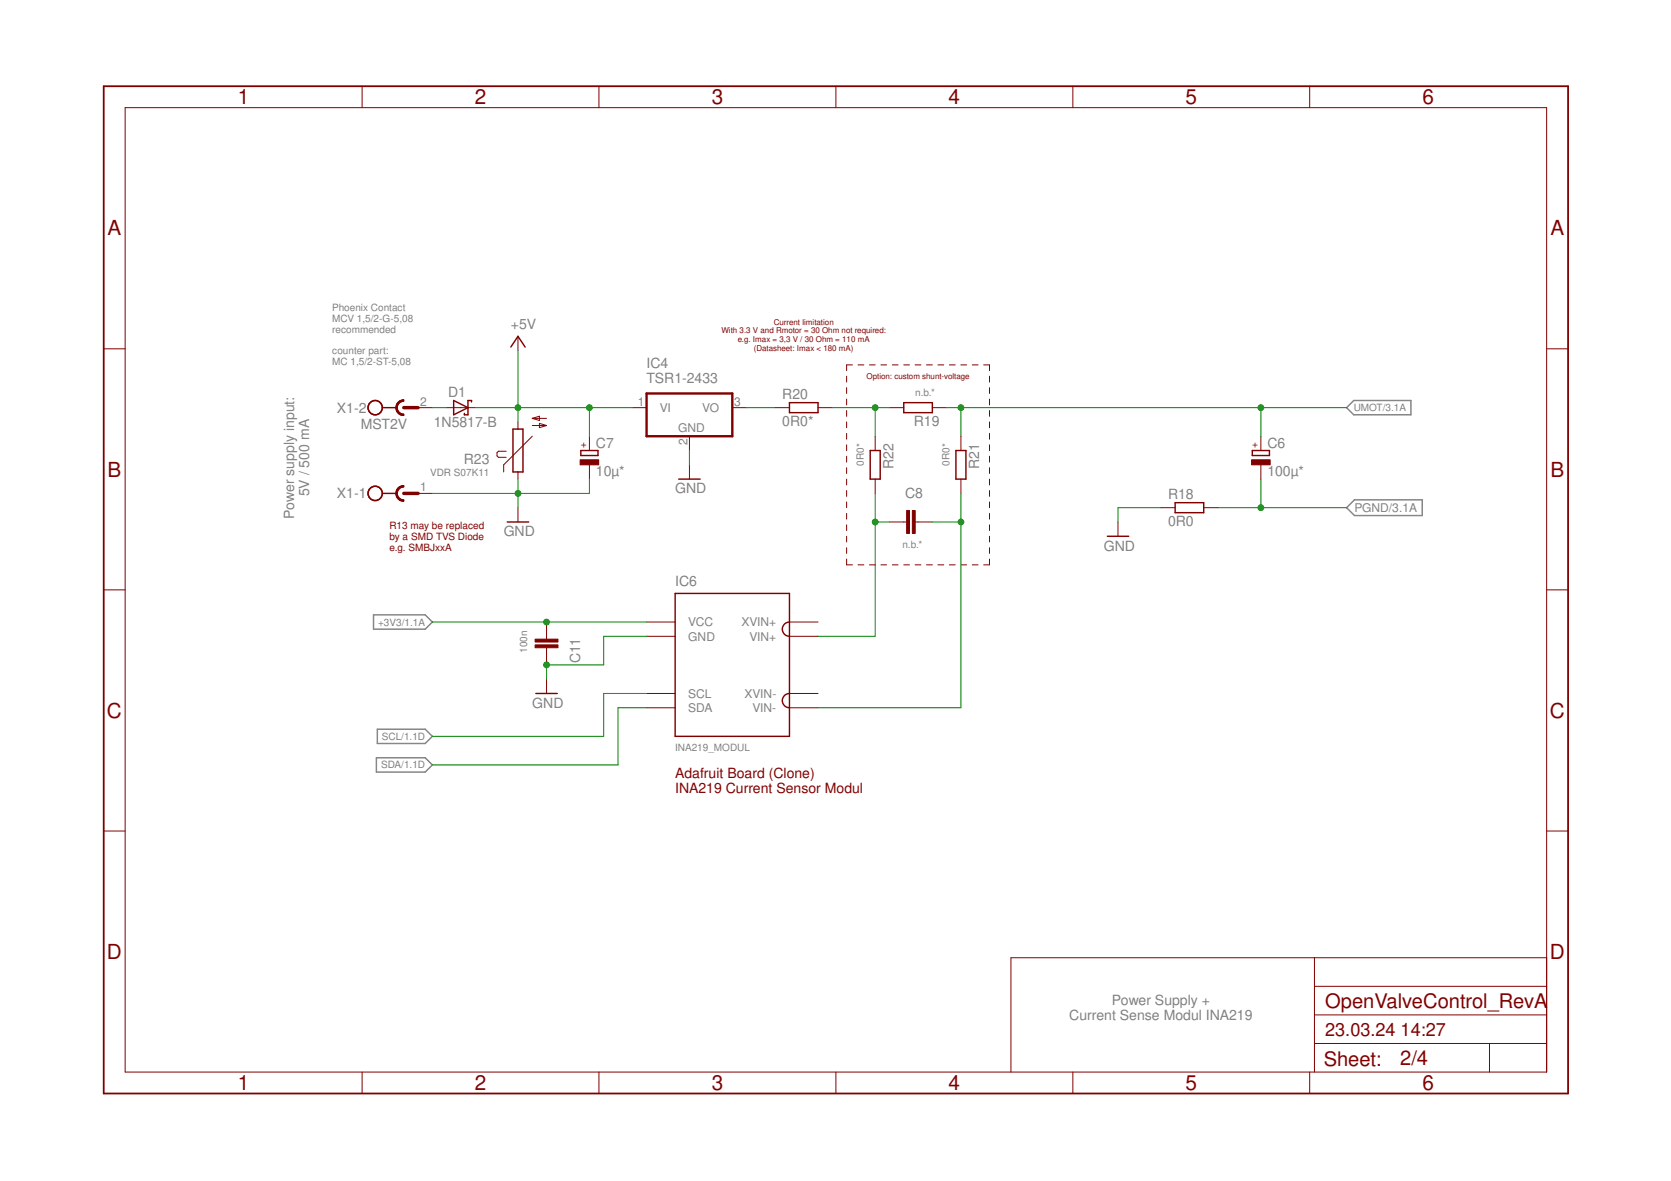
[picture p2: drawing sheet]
<svg xmlns="http://www.w3.org/2000/svg" width="297mm" height="210mm" viewBox="0 0 297 210" stroke-linecap="round" stroke-linejoin="round" font-family="sans-serif">
<path d="M239.4 72.5l1.2-1.3h10.2v2.5h-10.2zM239.4 90.2l1.4-1.4h12v2.8h-12zM66.4 109.3h9.2l1.3 1.3-1.3 1.2h-9.2zM66.9 134.7h8.7l1.3 1.3-1.3 1.2h-8.7zM67.1 129.6h8.5l1.3 1.3-1.3 1.2h-8.5z" fill="none" stroke="#808080" stroke-width=".25"/>
<g fill="none" stroke="#800000" stroke-width=".18">
<path d="M22.2 19.1h252.7v171.4h-252.7zM64.4 15.3v3.8M106.5 15.3v3.8M148.6 15.3v3.8M190.7 15.3v3.8M232.8 15.3v3.8M92.1 59.8v2.5M18.4 62h3.8M74.3 72.5h2.6M79.4 72.5h5.1M92.1 75v1.3M94.6 77.5l-5.1 5.1v1.3"/>
<path d="M94.6 74.4h2.6M94.6 74.4l1.3-.4v.7zM94.6 75.6h2.6M95.9 75.2l1.3 .4-1.3 .4zM104.8 77.5v2.6M112.4 72.5h2.5M122.6 77.5v2.6M130.2 72.5h2.5M137.8 72.5h2.5M145.4 72.5h2.6M150.5 66.9v1M150.5 68.9v1"/>
<path d="M150.5 70.9v1.1M150.5 73v1M150.5 75v1M150.5 77v1.1M150.5 79.1v1M151.5 64.9h-1v1M152.5 64.9h1.1M154.6 64.9h1M155.6 77.5v2.6M156.6 64.9h1M158.1 72.5h2.6M158.6 64.9h1"/>
<path d="M160.7 64.9h1M162.7 64.9h1M164.7 64.9h1M165.7 72.5h2.6M166.7 64.9h1.1M168.8 64.9h1M170.8 64.9h1M170.8 77.5v2.6M172.8 64.9h1.1M174.9 64.9h1v1M175.9 66.9v1M175.9 68.9v1"/>
<path d="M175.9 70.9v1.1M175.9 73v1M175.9 75v1M175.9 77v1.1M175.9 79.1v1M224.1 77.5v2.6M274.9 62h3.8M74.3 87.7h2.6M90 80.2h-1.4l-.3 .3v.5l.3 .3h1.4M92.1 83.9v1.3M92.1 90.2v2.6M104.8 82.6v2.6"/>
<path d="M122.6 82.6v2.6M150.5 81.1v1M150.5 83.1v1.1M150.5 85.2v1M150.5 87.2v1M150.5 89.2v1M150.5 91.2v1.1M150.5 93.3v1M150.5 95.3v1M150.5 97.3v1.1M150.5 99.4v1h1M155.6 85.2v2.5"/>
<path d="M158.1 92.8h3.1M162.7 92.8h3M170.8 85.2v2.5M175.9 99.4v1h-1M175.9 81.1v1M175.9 83.1v1.1M175.9 85.2v1M175.9 87.2v1M175.9 89.2v1M175.9 91.2v1.1M175.9 93.3v1M175.9 95.3v1"/>
<path d="M175.9 97.3v1.1M198.7 92.8v2.5M206.4 90.2h2.5M214 90.2h2.5M224.1 82.6v2.6M18.4 104.8h3.8M97.2 110.6v3M97.2 115.1v3.1M114.9 110.6h5.1M114.9 113.1h5.1M140.3 110.6h5.1M140.3 113.1h5.1"/>
<path d="M152.5 100.4h1.1M154.6 100.4h1M156.6 100.4h1M158.6 100.4h1M160.7 100.4h1M162.7 100.4h1M164.7 100.4h1M166.7 100.4h1.1M168.8 100.4h1M170.8 100.4h1M172.8 100.4h1.1M274.9 104.8h3.8"/>
<path d="M97.2 120.7v2.6M114.9 123.3h5.1M114.9 125.8h5.1M140.3 123.3h5.1M140.3 125.8h5.1M18.4 147.7h3.8M274.9 147.7h3.8M233.7 170.2v20.3M233.7 175.3h41.2M274.9 170.2h-95.2v20.3M64.4 190.5v3.9M106.5 190.5v3.9"/>
<path d="M148.6 190.5v3.9M190.7 190.5v3.9M232.8 190.5v3.9M233.7 185.5h41.2M233.7 180.4h41.2M264.8 185.5v5"/>
</g>
<g fill="none" stroke="#800000" stroke-width=".25">
<path d="M68 72.5h2.5M80.6 71.2l2.6 1.3-2.6 1.2zM83.8 71.4v-.2h-.6v2.5h-.7v-.2M90.8 61.7l1.3-1.9 1.2 1.9M91.2 76.3h1.8v7.6h-1.8zM140.3 71.6h5.1v1.7h-5.1zM160.7 71.6h5v1.7h-5zM68 87.7h2.5M90.2 92.8h3.8M103.3 80.1h3v.9h-3zM120.6 85.2h3.9M154.7 80.1h1.8v5.1h-1.8z"/>
<path d="M169.9 80.1h1.8v5.1h-1.8zM196.8 95.3h3.8M208.9 89.3h5.1v1.8h-5.1zM222.6 80.1h3.1v.9h-3.1zM120 105.5h20.3v25.4h-20.3zM140.3 110.6a1.27 1.27 0 0 0-1.2 1.2 1.27 1.27 0 0 0 1.2 1.3M95.2 123.3h3.9M140.3 123.3a1.27 1.27 0 0 0-1.2 1.2 1.27 1.27 0 0 0 1.2 1.3"/>
<circle cx="66.7" cy="72.5" r="1.27"/>
<circle cx="66.7" cy="87.7" r="1.27"/>
</g>
<path d="M114.9 69.9h15.3v7.6h-15.3z" fill="none" stroke="#800000" stroke-width=".42"/>
<g fill="#800000" stroke="#800000" stroke-width=".18">
<path d="M95.1 113.6h4.1v.5h-4.1z"/>
<path d="M95.1 114.6h4.1v.5h-4.1z"/>
<path d="M161.2 90.7h.5v4.1h-.5z"/>
<path d="M162.2 90.7h.5v4.1h-.5z"/>
<path d="M222.5 81.7h3.3v.9h-3.3z"/>
<path d="M103.1 81.7h3.3v.9h-3.3z"/>
</g>
<g fill="#800000" stroke="#800000" stroke-width=".18">
<path d="M70.4 87.7h.2l.3 .7 .4 .3 .5 .1v.3a1.37 1.37 0 0 1-1.4-1.4z" fill-rule="evenodd"/>
<path d="M70.8 86.7l.5-.3 .5-.1v.3l-.5 .1-.4 .3-.3 .7h-.2v-.5z" fill-rule="evenodd"/>
<path d="M70.8 86.7l.8-.4h.2v.3a1.14 1.14 0 0 0-1.2 1.1 1.14 1.14 0 0 0 1.2 1.1v.3a1.39 1.39 0 0 1-1.3-.9 1.39 1.39 0 0 1 .3-1.5z" fill-rule="evenodd"/>
<path d="M70.4 72.5h.2l.3 .7 .4 .3 .5 .1v.3a1.37 1.37 0 0 1-1.4-1.4z" fill-rule="evenodd"/>
<path d="M70.8 71.5l.5-.4h.5v.2l-.5 .1-.4 .4-.3 .7h-.2v-.5z" fill-rule="evenodd"/>
<path d="M70.8 71.5l.8-.4h.2v.2a1.14 1.14 0 0 0-1.2 1.2 1.14 1.14 0 0 0 1.2 1.1v.3a1.38 1.38 0 0 1-1.3-.9 1.38 1.38 0 0 1 .3-1.5z" fill-rule="evenodd"/>
</g>
<path d="M71.8 72.5h2.5M71.8 87.7h2.5" fill="none" stroke="#800000" stroke-width=".61"/>
<path d="M18.4 15.3h260.3v179.1h-260.3z" fill="none" stroke="#800000" stroke-width=".32"/>
<g fill="none" stroke="#008000" stroke-width=".18">
<path d="M76.9 72.5h2.5M84.5 72.5h27.9M92.1 62.3v12.7M104.8 72.5v5M132.7 72.5h5.1M148 72.5h10.1M155.6 72.5v5M168.3 72.5h71.1M170.8 72.5v5M224.1 72.5v5M92.1 85.2v5M104.8 85.2v2.5h-27.9"/>
<path d="M122.6 80.1v2.5M155.6 87.7v25.4h-10.2M155.6 92.8h2.5M165.7 92.8h5.1M170.8 87.7v38.1h-25.4M206.4 90.2h-7.7v2.6M216.5 90.2h22.9M224.1 85.2v5M76.9 110.6h38M114.9 113.1h-7.6v5.1h-10.1v2.5M114.9 125.8h-5v10.2h-33M114.9 123.3h-7.6v7.6h-30.4"/>
</g>
<g fill="#008000" stroke="#008000" stroke-width=".18">
<circle cx="97.2" cy="118.2" r=".51"/>
<circle cx="92.1" cy="87.7" r=".51"/>
<circle cx="170.8" cy="92.8" r=".51"/>
<circle cx="92.1" cy="72.5" r=".51"/>
<circle cx="104.8" cy="72.5" r=".51"/>
<circle cx="155.6" cy="92.8" r=".51"/>
<circle cx="170.8" cy="72.5" r=".51"/>
<circle cx="224.1" cy="72.5" r=".51"/>
<circle cx="155.6" cy="72.5" r=".51"/>
<circle cx="97.2" cy="110.6" r=".51"/>
<circle cx="224.1" cy="90.2" r=".51"/>
</g>
<g font-size="3.7" fill="#800000">
<text x="42.3" y="18.5">1</text>
<text x="84.4" y="18.5">2</text>
<text x="126.5" y="18.5">3</text>
<text x="168.6" y="18.5">4</text>
<text x="210.7" y="18.5">5</text>
<text x="252.9" y="18.5">6</text>
<text x="19.1" y="41.9">A</text>
<text x="275.6" y="41.9">A</text>
<text x="19.1" y="84.7">B</text>
<text x="275.6" y="84.7">B</text>
<text x="19" y="127.6">C</text>
<text x="275.5" y="127.6">C</text>
<text x="19" y="170.4">D</text>
<text x="275.5" y="170.4">D</text>
<text x="42.3" y="193.7">1</text>
<text x="84.4" y="193.7">2</text>
<text x="126.5" y="193.7">3</text>
<text x="168.6" y="193.7">4</text>
<text x="210.7" y="193.7">5</text>
<text x="252.9" y="193.7">6</text>
</g>
<g font-size="3.6" fill="#800000">
<text x="235.6" y="179.1">OpenValveControl_RevA</text>
<text x="235.3" y="189.4">Sheet:</text>
<text x="248.9" y="189.3">2/4</text>
</g>
<g font-size="3.2" fill="#800000">
<text x="235.6" y="184.2">23.03.24</text>
<text x="249" y="184.2">14:27</text>
</g>
<g font-size="2.5" fill="#808080">
<text x="90.8" y="58.5">+5V</text>
<text x="114.9" y="65.5">IC4</text>
<text x="79.6" y="70.6">D1</text>
<text x="114.9" y="68">TSR1-2433</text>
<text x="139.1" y="71">R20</text>
<text x="59.9" y="73.4">X1-2</text>
<text x="64.1" y="76.3">MST2V</text>
<text x="77.1" y="75.9">1N5817-B</text>
<text x="139.1" y="75.8">0R0*</text>
<text x="162.4" y="75.7">R19</text>
<text x="82.4" y="82.5">R23</text>
<text x="105.9" y="79.6">C7</text>
<text x="158.8" y="83.4" transform="rotate(-90 158.8 83.4)">R22</text>
<text x="174.1" y="83.4" transform="rotate(-90 174.1 83.4)">R21</text>
<text x="225.3" y="79.6">C6</text>
<text x="54.9" y="88.2" transform="rotate(-90 54.9 88.2)">5V / 500 mA</text>
<text x="59.9" y="88.6">X1-1</text>
<text x="105.9" y="84.7">10µ*</text>
<text x="120" y="87.7">GND</text>
<text x="160.9" y="88.6">C8</text>
<text x="207.6" y="88.7">R18</text>
<text x="225.3" y="84.7">100µ*</text>
<text x="52.3" y="92.2" transform="rotate(-90 52.3 92.2)">Power supply input:</text>
<text x="89.5" y="95.3">GND</text>
<text x="207.6" y="93.5">0R0</text>
<text x="196.2" y="97.9">GND</text>
<text x="120" y="104.2">IC6</text>
<text x="103.1" y="117.9" transform="rotate(-90 103.1 117.9)">C11</text>
<text x="94.6" y="125.8">GND</text>
<text x="197.7" y="178.7">Power Supply +</text>
<text x="190.1" y="181.3">Current Sense Modul INA219</text>
</g>
<g font-size="2.5" fill="#800000">
<text x="120" y="138.4">Adafruit Board (Clone)</text>
<text x="120" y="141">INA219 Current Sensor Modul</text>
</g>
<g font-size="2.1" fill="#808080">
<text x="74.7" y="72.1">2</text>
<text x="113.4" y="72.1">1</text>
<text x="117.3" y="73.2">VI</text>
<text x="120.5" y="76.8">GND</text>
<text x="124.8" y="73.2">VO</text>
<text x="130.5" y="72.1">3</text>
<text x="122.2" y="79.1" transform="rotate(-90 122.2 79.1)">2</text>
<text x="74.7" y="87.3">1</text>
<text x="240.8" y="91">PGND/3.1A</text>
<text x="122.4" y="111.3">VCC</text>
<text x="122.4" y="113.9">GND</text>
<text x="131.8" y="111.3">XVIN+</text>
<text x="133.2" y="113.9">VIN+</text>
<text x="122.4" y="124">SCL</text>
<text x="132.3" y="124">XVIN-</text>
<text x="122.4" y="126.6">SDA</text>
<text x="133.8" y="126.6">VIN-</text>
</g>
<g font-size="1.8" fill="#808080">
<text x="59.1" y="55.3">Phoenix Contact</text>
<text x="59.1" y="57.2">MCV 1,5/2-G-5,08</text>
<text x="59.1" y="59.1">recommended</text>
<text x="59.1" y="62.9">counter part:</text>
<text x="59.1" y="64.8">MC 1,5/2-ST-5,08</text>
<text x="162.7" y="70.4">n.b.*</text>
<text x="240.6" y="73.1">UMOT/3.1A</text>
<text x="153.5" y="82.8" transform="rotate(-90 153.5 82.8)">0R0*</text>
<text x="168.8" y="82.8" transform="rotate(-90 168.8 82.8)">0R0*</text>
<text x="76.4" y="84.5">VDR S07K11</text>
<text x="160.4" y="97.5">n.b.*</text>
<text x="67.2" y="111.2">+3V3/1.1A</text>
<text x="93.7" y="116" transform="rotate(-90 93.7 116)">100n</text>
<text x="67.9" y="131.5">SCL/1.1D</text>
<text x="67.7" y="136.6">SDA/1.1D</text>
<text x="120" y="133.4">INA219_MODUL</text>
</g>
<g font-size="1.8" fill="#800000">
<text x="104.2" y="79.7" transform="rotate(-90 104.2 79.7)">+</text>
<text x="223.6" y="79.7" transform="rotate(-90 223.6 79.7)">+</text>
<text x="69.2" y="94">R13 may be replaced</text>
<text x="69.2" y="96">by a SMD TVS Diode</text>
<text x="69.2" y="97.9">e.g. SMBJxxA</text>
</g>
<g font-size="1.4" fill="#800000">
<text x="128.2" y="59.3">With 3.3 V and Rmotor = 30 Ohm not required:</text>
<text x="137.5" y="57.7">Current limitation</text>
<text x="131.1" y="60.8">e.g. Imax = 3,3 V / 30 Ohm = 110 mA</text>
<text x="134" y="62.3">(Datasheet: Imax &lt; 180 mA)</text>
<text x="154" y="67.4">Option: custom shunt-voltage</text>
</g>
</svg>
